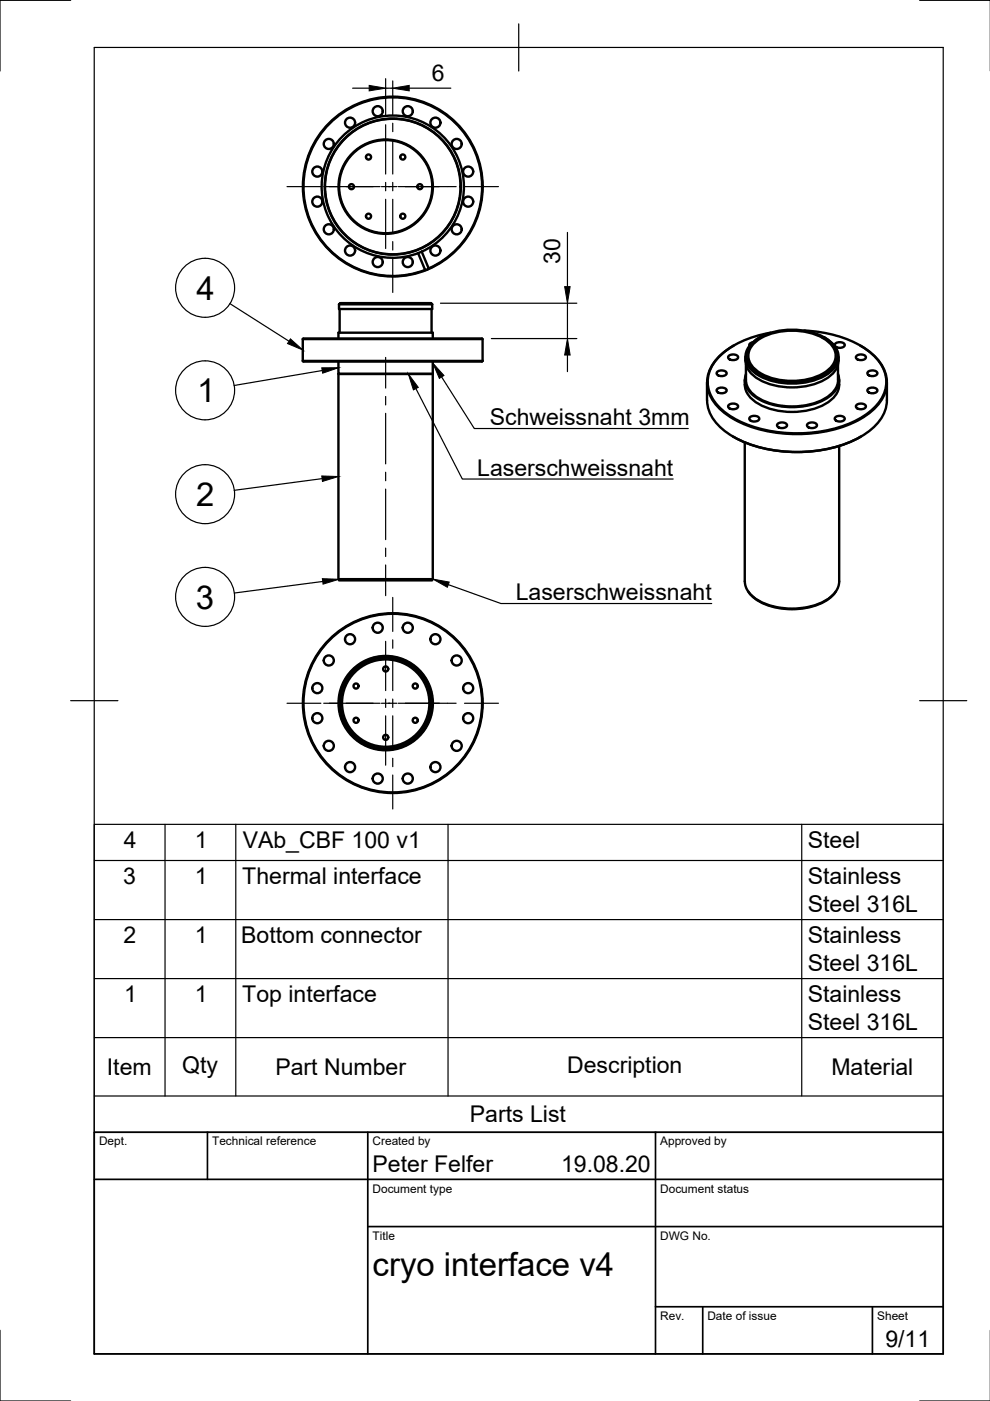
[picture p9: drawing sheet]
<svg xmlns="http://www.w3.org/2000/svg" width="210mm" height="297mm" viewBox="0 0 210 297" stroke-linecap="round" stroke-linejoin="round" font-family="sans-serif">
<!-- layer: Visible -->
<g fill="none" stroke="#000" stroke-width=".51">
<path d="M88.6 53.7l.8-.4 1.5 3.6-.2 .2-.6 .1zM89.4 53.3a15.1 15.1 0 0 0 3-25.8 15.1 15.1 0 0 0-24.1 10 15.1 15.1 0 0 0 20.4 16.2M90.9 56.9a18.9 18.9 0 0 0 4.2-32.1 18.9 18.9 0 0 0-30.4 11.1 18.9 18.9 0 0 0 23.8 21.9l1.6-.6M64.2 71.9l38-.1 .1 .1v4.6M64.2 76.5l.1 .2h37.9l.1-.2M64.2 76.5h38.1M64.2 71.9h38.1M64.2 71.9v4.6M71.8 71.8v-1.3h20v1.3M71.8 79.3h20v43.5h-20zM71.8 76.7v2.6h20M71.9 64.5l.2-.2h19.3l.2 .2"/>
<path d="M71.9 64.5h19.7M71.9 64.5v1h19.7v-1M72 65.5v5M91.5 65.5v5M91.8 76.7v2.6M152 78.9a1.35 1.35 0 0 1 2.1 .2 1.25 1.25 0 0 1-2.2 0zM154.4 75.5a1.35 1.35 0 0 1 2.1 .3 1.25 1.25 0 0 1-2.1 0zM155.5 73.3a10 10 0 0 0-5.6 7.2 8.3 8.3 0 0 0 4.2 7.4 28.2 28.2 0 0 0 19.2 3.9 22.4 22.4 0 0 0 11.7-4.8 7.2 7.2 0 0 0 1.8-9.8 12.5 12.5 0 0 0-4.4-3.9M158 75.7v.8M158.1 76.5a4.9 4.9 0 0 0 2.8 4 15.2 15.2 0 0 0 14.8-.6 4.6 4.6 0 0 0 2.1-3.4M158.2 77.4v3.2a4.9 4.9 0 0 0 2.8 3.9 15 15 0 0 0 14.7-.5 4.5 4.5 0 0 0 2-3.4v-3.2M158.2 79.3a4.3 4.3 0 0 0 2.3 5.1 15.1 15.1 0 0 0 15.6-.5 4 4 0 0 0 1.6-4.6"/>
<path d="M159.4 72.8a12.5 12.5 0 0 1 9.8-2.9 10.3 10.3 0 0 1 7.8 3.6 3.7 3.7 0 0 1-1.3 5.2 14.5 14.5 0 0 1-15.5 0 3.7 3.7 0 0 1-.8-5.9zM159.6 72.6l-.6 .3-.1 .4M159.8 72.9a12 12 0 0 1 9.3-2.7 9.9 9.9 0 0 1 7.5 3.4 3.6 3.6 0 0 1-1.2 5 13.9 13.9 0 0 1-14.9 0 3.6 3.6 0 0 1-.7-5.7zM160.9 71.6a4.4 4.4 0 0 0-2.6 5.2 7.2 7.2 0 0 0 4.8 3.8 15.2 15.2 0 0 0 12.8-1.6 3.9 3.9 0 0 0 0-6.7l-1-.7M161.1 71.6h-.2M170.5 70.1a22.8 22.8 0 0 1 15 5.5 7.1 7.1 0 0 1 .3 10.4 20.5 20.5 0 0 1-12.8 5.6 27.7 27.7 0 0 1-18.8-3.9 8.2 8.2 0 0 1-4.1-7.8 10.9 10.9 0 0 1 6.7-7.3 25.4 25.4 0 0 1 6.6-2.1M174.8 71.6h.1M177.1 72.9a1.35 1.35 0 0 1 2 .2 1.25 1.25 0 0 1-2.1 0zM177.8 75.7v.8M181.5 75.5a1.35 1.35 0 0 1 2.1 .3 1.25 1.25 0 0 1-2.1 0zM184 78.9a1.35 1.35 0 0 1 2 .2 1.25 1.25 0 0 1-2.1 0zM149.9 81.1v3.8a8.6 8.6 0 0 0 4.4 6.9 28.6 28.6 0 0 0 20.4 3.5 20.3 20.3 0 0 0 11-5.2 7.8 7.8 0 0 0 2.3-5.2v-3.8"/>
<path d="M152 82.6a1.35 1.35 0 0 1 2.1 .2 1.25 1.25 0 0 1-2.2 0zM154.4 85.9a1.35 1.35 0 0 1 2.1 .3 1.25 1.25 0 0 1-2.1 0zM155.4 92.6h.1M155.5 92.6a29.6 29.6 0 0 0 26.9 0M157.9 93.8v29.5a5 5 0 0 0 3 4 15.3 15.3 0 0 0 14.9-.5 4.7 4.7 0 0 0 2.1-3.5v-28.7M157.9 80.6a4.9 4.9 0 0 0 3 5.1 15.3 15.3 0 0 0 14.9-.6 4.6 4.6 0 0 0 2.1-4.5M158.9 88.5a1.35 1.35 0 0 1 2.1 .3 1.25 1.25 0 0 1-2.1 0zM164.8 89.9a1.35 1.35 0 0 1 2.1 .3 1.25 1.25 0 0 1-2.2 0zM171.2 89.9a1.35 1.35 0 0 1 2 .3 1.25 1.25 0 0 1-2.1 0zM177.1 88.5a1.35 1.35 0 0 1 2 .3 1.25 1.25 0 0 1-2.1 0zM181.5 85.9a1.35 1.35 0 0 1 2.1 .3 1.25 1.25 0 0 1-2.1 0zM182.5 92.6h-.1"/>
<path d="M184 82.6a1.35 1.35 0 0 1 2 .2 1.25 1.25 0 0 1-2.1 0zM71.9 122.8v.2h19.7v-.2M158.6 125.4a9.7 9.7 0 0 0 6.9 3.6 14.1 14.1 0 0 0 10.6-2.3l1.1-1.3"/>
<circle cx="67.3" cy="36.4" r="1.07"/>
<circle cx="69.7" cy="30.5" r="1.07"/>
<circle cx="74.2" cy="26" r="1.07"/>
<circle cx="74.5" cy="39.6" r=".54"/>
<circle cx="78.1" cy="33.3" r=".54"/>
<circle cx="80.1" cy="23.6" r="1.07"/>
<circle cx="81.8" cy="39.6" r="10"/>
<circle cx="81.8" cy="39.6" r="9.9"/>
<circle cx="83.3" cy="39.6" r="19.1"/>
<circle cx="83.3" cy="39.6" r="14.4"/>
<circle cx="85.4" cy="33.3" r=".54"/>
<circle cx="86.5" cy="23.6" r="1.07"/>
<circle cx="89" cy="39.6" r=".54"/>
<circle cx="92.3" cy="26" r="1.07"/>
<circle cx="96.8" cy="30.5" r="1.07"/>
<circle cx="99.3" cy="36.4" r="1.07"/>
<circle cx="67.3" cy="42.8" r="1.07"/>
<circle cx="69.7" cy="48.6" r="1.07"/>
<circle cx="74.2" cy="53.1" r="1.07"/>
<circle cx="78.1" cy="45.8" r=".54"/>
<circle cx="80.1" cy="55.6" r="1.07"/>
<circle cx="85.4" cy="45.8" r=".54"/>
<circle cx="86.5" cy="55.6" r="1.07"/>
<circle cx="92.3" cy="53.1" r="1.07"/>
<circle cx="96.8" cy="48.6" r="1.07"/>
<circle cx="99.3" cy="42.8" r="1.07"/>
<circle cx="74.2" cy="135.5" r="1.07"/>
<circle cx="80.1" cy="133.1" r="1.07"/>
<circle cx="86.5" cy="133.1" r="1.07"/>
<circle cx="92.3" cy="135.5" r="1.07"/>
<circle cx="67.3" cy="145.9" r="1.07"/>
<circle cx="67.3" cy="152.3" r="1.07"/>
<circle cx="69.7" cy="158.1" r="1.07"/>
<circle cx="69.7" cy="140" r="1.07"/>
<circle cx="75.5" cy="152.7" r=".54"/>
<circle cx="75.5" cy="145.5" r=".54"/>
<circle cx="81.8" cy="149.1" r="10"/>
<circle cx="81.8" cy="149.1" r="9.6"/>
<circle cx="81.8" cy="149.1" r="9.3"/>
<circle cx="81.8" cy="141.8" r=".54"/>
<circle cx="81.8" cy="156.3" r=".54"/>
<circle cx="81.8" cy="149.1" r="9.9"/>
<circle cx="83.3" cy="149.1" r="19.1"/>
<circle cx="83.3" cy="149.1" r="18.9"/>
<circle cx="88" cy="145.5" r=".54"/>
<circle cx="88" cy="152.7" r=".54"/>
<circle cx="96.8" cy="140" r="1.07"/>
<circle cx="96.8" cy="158.1" r="1.07"/>
<circle cx="99.3" cy="145.9" r="1.07"/>
<circle cx="99.3" cy="152.3" r="1.07"/>
<circle cx="74.2" cy="162.6" r="1.07"/>
<circle cx="80.1" cy="165.1" r="1.07"/>
<circle cx="86.5" cy="165.1" r="1.07"/>
<circle cx="92.3" cy="162.6" r="1.07"/>
</g>
<!-- layer: Border -->
<path d="M15 .1h-15v15M20 10.1h180v276.9h-180zM110 5.1v10M195 .1h15M15 148.6h10M195 148.6h10M0 282.1v14.9h15M195 297h15" fill="none" stroke="#000" stroke-width=".25"/>
<!-- layer: TitleBlock -->
<path d="M20 240.1h180v46.9h-180zM20 250h180M44 240.1v9.9M78 240.1v46.9M139 240.1v46.9M78 260.1h122M139 277.1h61M149 277.1v9.9M185 277.1v9.9" fill="none" stroke="#000" stroke-width=".36"/>
<!-- layer: Smart Centers -->
<g fill="none" stroke="#000" stroke-width=".25">
<path d="M83.3 17.2v7.1M60.9 39.6h7.1M68.6 39.6h12M80.9 39.6h3.3M81.8 26.4v10.5M81.8 38.7v1.8M83.3 26.1v1.8M83.3 29.7v7.2M83.3 38.7v1.8M84.5 39.6h12.2M98.5 39.6h7.2M81.8 42.3v10.4"/>
<path d="M83.3 42.3v7.2M83.3 51.2v1.8M83.3 54.8v7.2M81.8 75.8v6.5M81.8 84.1v1.8M81.8 87.6v10.7M81.8 100.1v1.8M81.8 103.7v10.7M81.8 116.2v1.8M81.8 119.8v6.5M81.8 136v10.4M83.3 126.7v7.2"/>
<path d="M83.3 135.7v1.7M83.3 139.2v7.2M60.9 149.1h7.1M68.6 149.1h12M80.9 149.1h3.3M81.8 148.2v1.8M81.8 151.8v10.4M83.3 148.2v1.8M83.3 151.8v7.2M84.5 149.1h12.2M98.5 149.1h7.2M83.3 160.8v1.7"/>
<path d="M83.3 164.3v7.2"/>
</g>
<!-- layer: FD_Dimensions -->
<path d="M74.8 18.7h3.5M81.8 16.7v7.8M81.8 18.7h1.5M86.8 18.7h8.8M120.3 49.3v11.5M93.4 64.3h28.9M104.2 71.8h18.1M120.3 64.3v7.5M120.3 75.3v3.5" fill="none" stroke="#000" stroke-width=".25"/>
<path d="M78.3 18.1l3.5 .6-3.5 .6zM83.3 18.7l3.5-.6v1.2zM120.3 71.8l.6 3.5h-1.2zM119.7 60.8h1.2l-.6 3.5z" fill="#000" stroke="#000" stroke-width=".21"/>
<!-- layer: Leaders -->
<path d="M86.6 79.3l2.1 2.8-1 .6zM91.8 77l2.3 2.6-.9 .6zM91.8 122.8l3.4 .6-.4 1.1z" fill="#000" stroke="#000" stroke-width=".21"/>
<path d="M93.6 79.9l7 11h45.3M88.2 82.4l9.8 19.2h44.7M95.1 124l11.1 4h44.7" fill="none" stroke="#000" stroke-width=".25"/>
<!-- layer: Parts Lists -->
<path d="M20 174.8h180v65.3h-180zM35 174.8v57.6M50 174.8v57.6M95 174.8v57.6M170 174.8v57.6M20 195h180M20 182.4h180M20 220h180M20 207.5h180M20 232.4h180" fill="none" stroke="#000" stroke-width=".25"/>
<!-- layer: Balloons -->
<g fill="none" stroke="#000" stroke-width=".25">
<path d="M48.7 64.4l12.6 7.9M68.3 78.6l-18.7 3.1M68.3 101.5l-18.6 2.5M68.4 123.3l-18.7 2.4"/>
<circle cx="43.5" cy="61" r="6.3"/>
<circle cx="43.5" cy="82.8" r="6.3"/>
<circle cx="43.5" cy="104.8" r="6.3"/>
<circle cx="43.5" cy="126.6" r="6.3"/>
</g>
<path d="M61.6 71.8l2.6 2.4-3.2-1.4zM68.2 78h3.6l-3.4 1.1zM68.2 100.9l3.6 .1-3.4 1.1zM68.3 122.7l3.6 .1-3.4 1.1z" fill="#000" stroke="#000" stroke-width=".21"/>
<g font-size="7">
<text x="41.7" y="63.5">4</text>
<text x="41.8" y="85.3">1</text>
<text x="41.6" y="107.3">2</text>
<text x="41.5" y="129">3</text>
<text x="79" y="270.6">cryo interface v4</text>
</g>
<g font-size="4.9">
<text x="91.6" y="17.1">6</text>
<text x="118.7" y="56" transform="rotate(-90 118.7 56)">30</text>
<text x="103.8" y="90.2">Schweissnaht 3mm</text>
<text x="101.2" y="100.9">Laserschweissnaht</text>
<text x="109.3" y="127.3">Laserschweissnaht</text>
<text x="26.2" y="179.8">4</text>
<text x="41.3" y="179.8">1</text>
<text x="51.5" y="179.8">VAb_CBF 100 v1</text>
<text x="171.3" y="179.8">Steel</text>
<text x="26.1" y="187.5">3</text>
<text x="41.3" y="187.5">1</text>
<text x="51.4" y="187.5">Thermal interface</text>
<text x="171.3" y="187.5">Stainless</text>
<text x="171.3" y="193.4">Steel 316L</text>
<text x="26.2" y="200">2</text>
<text x="41.3" y="200">1</text>
<text x="51.1" y="200">Bottom connector</text>
<text x="171.3" y="200">Stainless</text>
<text x="171.3" y="205.9">Steel 316L</text>
<text x="26.3" y="212.5">1</text>
<text x="41.3" y="212.5">1</text>
<text x="51.4" y="212.5">Top interface</text>
<text x="171.3" y="212.5">Stainless</text>
<text x="171.3" y="218.4">Steel 316L</text>
<text x="22.7" y="227.9">Item</text>
<text x="38.6" y="227.5">Qty</text>
<text x="58.4" y="227.9">Part Number</text>
<text x="120.2" y="227.5">Description</text>
<text x="176.3" y="227.9">Material</text>
<text x="99.6" y="237.9">Parts List</text>
<text x="79" y="248.5">Peter Felfer</text>
<text x="119" y="248.5">19.08.20</text>
<text x="187.7" y="285.7">9/11</text>
</g>
<g font-size="2.5">
<text x="21" y="242.9">Dept.</text>
<text x="45" y="242.9">Technical reference</text>
<text x="79" y="242.9">Created by</text>
<text x="140" y="242.9">Approved by</text>
<text x="79" y="252.8">Document type</text>
<text x="140" y="252.8">Document status</text>
<text x="79" y="262.9">Title</text>
<text x="140" y="262.9">DWG No.</text>
<text x="140" y="279.9">Rev.</text>
<text x="150" y="279.9">Date of issue</text>
<text x="186" y="279.9">Sheet</text>
</g>
</svg>
